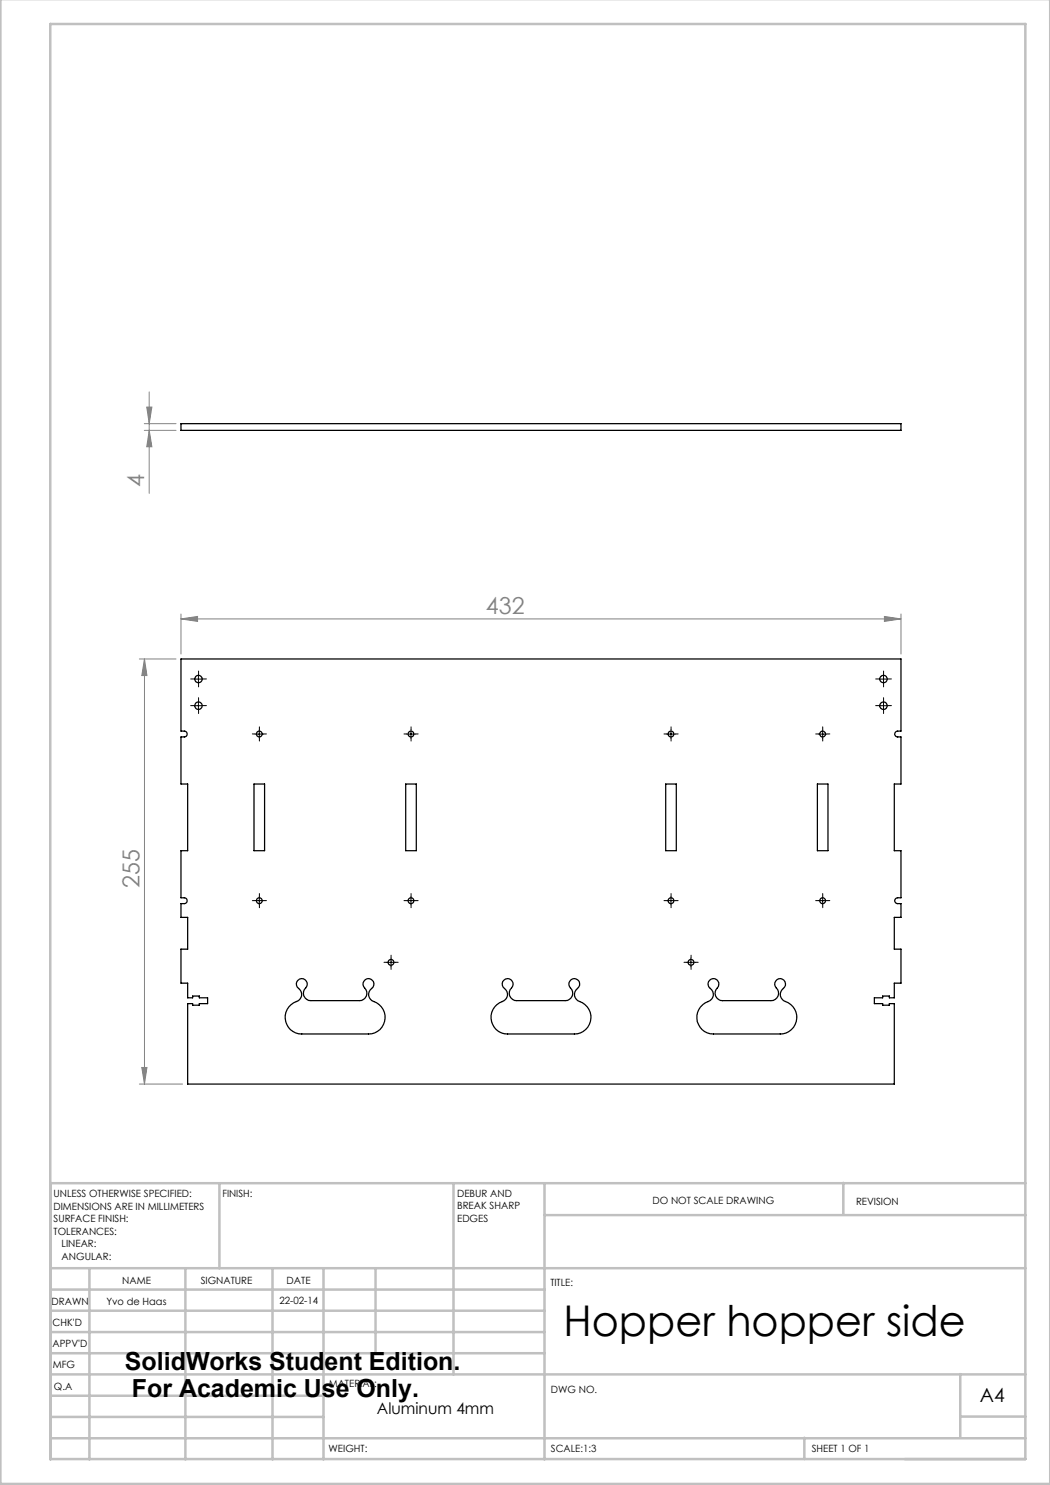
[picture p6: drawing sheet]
<svg xmlns="http://www.w3.org/2000/svg" width="210mm" height="297mm" viewBox="0 0 210 297" stroke-linecap="round" stroke-linejoin="round" font-family="sans-serif">
<g fill="none" stroke="#808080" stroke-width=".2">
<path d="M29.8 78.4v20.3M28.9 86.1h6.3M28.9 84.7h6.3M29.4 81.4h1l-.6 3.3zM29.8 86.1l.6 3.3h-1zM27.9 131.8h7.3M28.9 131.8l.5 3.3h-1zM28.9 131.8v85M36.2 123.8l3.3-.5v1zM36.2 122.8v8M36.2 123.8h144M176.9 123.3l3.3 .5-3.3 .5z"/>
<path d="M180.2 122.8v8M27.9 216.8h8.6M28.4 213.5h1l-.5 3.3z"/>
</g>
<g fill="none" stroke="#000" stroke-width=".2" stroke-dasharray="15.2 1.3 1.3 1.3">
<path d="M38.9 135.8h-.8M39.7 135v-.8M39.7 136.6v.8M40.5 135.8h.8M175.9 135.8h-.8M176.7 135v-.8M176.7 136.6v.8M177.5 135.8h.8M38.9 141.1h-.8M39.7 140.3v-.8M39.7 142v.7M40.5 141.1h.8"/>
<path d="M51 146.8h-.5M51.9 146v-.6M51.9 147.6v.6M52.7 146.8h.6M81.4 146.8h-.6M82.2 146v-.6M82.2 147.6v.6M83 146.8h.6M133.4 146.8h-.6M134.2 146v-.6M134.2 147.6v.6M135 146.8h.6"/>
<path d="M163.7 146.8h-.6M164.5 146v-.6M164.5 147.6v.6M165.4 146.8h.6M175.9 141.1h-.8M176.7 140.3v-.8M176.7 142v.7M177.5 141.1h.8M51.9 179.3v-.6M82.2 179.3v-.6M134.2 179.3v-.6M164.5 179.3v-.6"/>
<path d="M51 180.1h-.5M51.9 181v.5M52.7 180.1h.6M77.4 192.5h-.6M78.2 191.6v-.6M78.2 193.3v.6M79 192.5h.6M81.4 180.1h-.6M82.2 181v.5M83 180.1h.6M133.4 180.1h-.6M134.2 181v.5"/>
<path d="M135 180.1h.6M137.4 192.5h-.6M138.2 191.6v-.6M138.2 193.3v.6M139 192.5h.6M163.7 180.1h-.6M164.5 181v.5M165.4 180.1h.6"/>
</g>
<g fill="none" stroke="#000" stroke-width=".2">
<path d="M38.9 135.8h1.6M39.7 135v1.6M175.9 135.8h1.6M176.7 135v1.6M38.9 141.1h1.6M39.7 140.3v1.7M51 146.8h1.7M51.9 146v1.6M81.4 146.8h1.6M82.2 146v1.6M133.3 146.8h1.7M134.2 146v1.6"/>
<path d="M163.7 146.8h1.6M164.5 146v1.6M175.9 141.1h1.6M176.7 140.3v1.7M51.9 179.3v1.7M82.2 179.3v1.7M134.2 179.3v1.7M164.5 179.3v1.7M51 180.1h1.7M77.4 192.5h1.6M78.2 191.6v1.7M81.4 180.1h1.6"/>
<path d="M133.3 180.1h1.7M137.4 192.5h1.6M138.2 191.6v1.7M163.7 180.1h1.6"/>
</g>
<g fill="none" stroke="#c0c0c0" stroke-width=".5">
<path d="M.1 -.1v296.9h209.9v-296.9M10.1 4.8h195v287h-195zM43.9 236.6v17M90.7 236.6v38.3M108.9 236.6v55.3M168.7 236.6v6.3M205.1 236.6h-195v55.3M10.1 253.6h195M10.1 257.9h98.8M17.9 253.6v38.3M37.1 253.6v38.3M54.5 253.6v38.3"/>
<path d="M64.7 253.6v38.3M75.1 253.6v17M108.9 243h96.2M10.1 270.6h98.8M10.1 266.4h98.8M10.1 262.1h98.8M10.1 279.1h54.6M10.1 274.9h195M192.1 274.8v12.7M10.1 287.7h195M10.1 283.4h54.6M160.9 287.5v4.3"/>
<path d="M192.1 283.3h13"/>
</g>
<g fill="#808080">
<path d="M176.9 123.3l3.3 .5-3.3 .5zM36.2 123.8l3.3-.5v1z"/>
<path d="M29.8 86.1l.6 3.3h-1zM29.4 81.4h1l-.6 3.3z"/>
<path d="M28.9 131.8l.5 3.3h-1zM28.4 213.5h1l-.5 3.3z"/>
</g>
<g fill="none" stroke="#000" stroke-width=".25">
<path d="M36.2 84.7h144v1.4h-144zM36.2 131.8h144v14.4h-.7a.58 .58 0 0 0-.6 .6 .58 .58 0 0 0 .6 .6h.7v9.4h-1.3v13.3h1.3v9.5h-.7a.58 .58 0 0 0-.6 .5 .58 .58 0 0 0 .6 .6h.7v2.8h-1.3v6.3h1.3v6.8h-1.3v3h-1v-.4h-1.4v.4h-1.6v1.1h1.6v.3h1.4v-.3h1v16.1h-141.4v-16.1h1v.3h1.4v-.3h1.6v-1.1h-1.6v-.4h-1.4v.4h-1v-3h-1.3v-6.8h1.3v-6.3h-1.3v-2.8h.7a.58 .58 0 0 0 .5-.6 .58 .58 0 0 0-.5-.5h-.7v-9.5h1.3v-13.3h-1.3v-9.4h.7a.58 .58 0 0 0 .5-.6 .58 .58 0 0 0-.5-.6h-.7zM50.8 156.8h2.1v13.3h-2.1zM81.1 156.8h2.2v13.3h-2.2zM133.1 156.8h2.2v13.3h-2.2zM163.5 156.8h2.1v13.3h-2.1zM59.6 196a1.09 1.09 0 0 1 1.5 .1 1.09 1.09 0 0 1 0 1.5 1.47 1.47 0 0 0-.3 1.6 1.47 1.47 0 0 0 1.4 .9h9.7a1.47 1.47 0 0 0 1.4-.9 1.47 1.47 0 0 0-.4-1.6 1.09 1.09 0 0 1 .1-1.6 1.09 1.09 0 0 1 1.5 .1 1.09 1.09 0 0 1-.2 1.6 1.47 1.47 0 0 0-.6 1.4 1.47 1.47 0 0 0 1.1 1.2 3.3 3.3 0 0 1 2.2 3.7 3.3 3.3 0 0 1-3.3 2.8h-13.3a3.4 3.4 0 0 1-3.3-3 3.4 3.4 0 0 1 2.6-3.7 1.6 1.6 0 0 0-.3-2.7 1.04 1.04 0 0 1 .2-1.4zM100.8 196a1.09 1.09 0 0 1 1.5 .1 1.09 1.09 0 0 1 0 1.5 1.47 1.47 0 0 0-.3 1.6 1.47 1.47 0 0 0 1.4 .9h9.6a1.47 1.47 0 0 0 1.4-.9 1.47 1.47 0 0 0-.3-1.6 1.09 1.09 0 0 1 0-1.6 1.09 1.09 0 0 1 1.6 .1 1.09 1.09 0 0 1-.2 1.6 1.47 1.47 0 0 0-.6 1.4 1.47 1.47 0 0 0 1 1.2 3.3 3.3 0 0 1 2.2 3.7 3.3 3.3 0 0 1-3.2 2.8h-13.4a3.4 3.4 0 0 1-3.3-3 3.4 3.4 0 0 1 2.6-3.7 1.58 1.58 0 0 0-.2-2.7 1.04 1.04 0 0 1 .2-1.4zM142 196a1.09 1.09 0 0 1 1.5 .1 1.09 1.09 0 0 1 0 1.5 1.47 1.47 0 0 0-.4 1.6 1.47 1.47 0 0 0 1.4 .9h9.7a1.47 1.47 0 0 0 1.4-.9 1.47 1.47 0 0 0-.3-1.6 1.09 1.09 0 0 1 0-1.6 1.09 1.09 0 0 1 1.6 .1 1.09 1.09 0 0 1-.2 1.6 1.47 1.47 0 0 0-.6 1.4 1.47 1.47 0 0 0 1 1.2 3.3 3.3 0 0 1 2.2 3.7 3.3 3.3 0 0 1-3.3 2.8h-13.3a3.4 3.4 0 0 1-3.3-3 3.4 3.4 0 0 1 2.6-3.7 1.58 1.58 0 0 0-.2-2.7 1.04 1.04 0 0 1 .2-1.4z"/>
<circle cx="39.7" cy="135.8" r=".74"/>
<circle cx="176.7" cy="135.8" r=".75"/>
<circle cx="39.7" cy="141.2" r=".75"/>
<circle cx="51.9" cy="146.8" r=".59"/>
<circle cx="82.2" cy="146.8" r=".58"/>
<circle cx="134.2" cy="146.8" r=".59"/>
<circle cx="164.5" cy="146.8" r=".58"/>
<circle cx="176.7" cy="141.1" r=".76"/>
<circle cx="51.9" cy="180.1" r=".59"/>
<circle cx="78.2" cy="192.5" r=".58"/>
<circle cx="82.2" cy="180.1" r=".58"/>
<circle cx="134.2" cy="180.1" r=".59"/>
<circle cx="138.2" cy="192.5" r=".58"/>
<circle cx="164.5" cy="180.1" r=".58"/>
</g>
<text font-size="8.5" x="112.7" y="267.2">Hopper hopper side</text>
<g font-size="5">
<text x="25" y="273.9">SolidWorks Student Edition.</text>
<text x="26.4" y="279.4">For Academic Use Only.</text>
</g>
<g font-size="4.7" fill="#808080">
<text x="28.9" y="97.3" transform="rotate(-90 28.9 97.3)">4</text>
<text x="97.2" y="122.8">432</text>
<text x="27.9" y="177.5" transform="rotate(-90 27.9 177.5)">255</text>
</g>
<text font-size="3.9" x="196" y="280.4">A4</text>
<text font-size="3.2" x="75.4" y="282.8">Aluminum 4mm</text>
<g font-size="2">
<text x="10.7" y="239.5">UNLESS OTHERWISE SPECIFIED:</text>
<text x="44.5" y="239.5">FINISH:</text>
<text x="91.4" y="239.4">DEBUR AND</text>
<text x="10.7" y="242">DIMENSIONS ARE IN MILLIMETERS</text>
<text x="10.7" y="244.5">SURFACE FINISH:</text>
<text x="91.4" y="241.9">BREAK SHARP</text>
<text x="91.4" y="244.4">EDGES</text>
<text x="130.5" y="240.8">DO NOT SCALE DRAWING</text>
<text x="171.2" y="241">REVISION</text>
<text x="10.7" y="247">TOLERANCES:</text>
<text x="12.3" y="249.5">LINEAR:</text>
<text x="12.3" y="252">ANGULAR:</text>
<text x="24.4" y="256.9">NAME</text>
<text x="40.1" y="256.8">SIGNATURE</text>
<text x="57.3" y="256.8">DATE</text>
<text x="110.1" y="257.1">TITLE:</text>
<text x="10.3" y="260.9">DRAWN</text>
<text x="21.3" y="261">Yvo de Haas</text>
<text x="55.9" y="260.8">22-02-14</text>
<text x="10.5" y="269.3">APPV'D</text>
<text x="10.5" y="265.2">CHK'D</text>
<text x="10.6" y="273.6">MFG</text>
<text x="10.8" y="278">Q.A</text>
<text x="65.8" y="277.4">MATERIAL:</text>
<text x="110.2" y="278.5">DWG NO.</text>
<text x="65.7" y="290.4">WEIGHT:</text>
<text x="110.2" y="290.5">SCALE:1:3</text>
<text x="162.4" y="290.4">SHEET 1 OF 1</text>
</g>
</svg>
